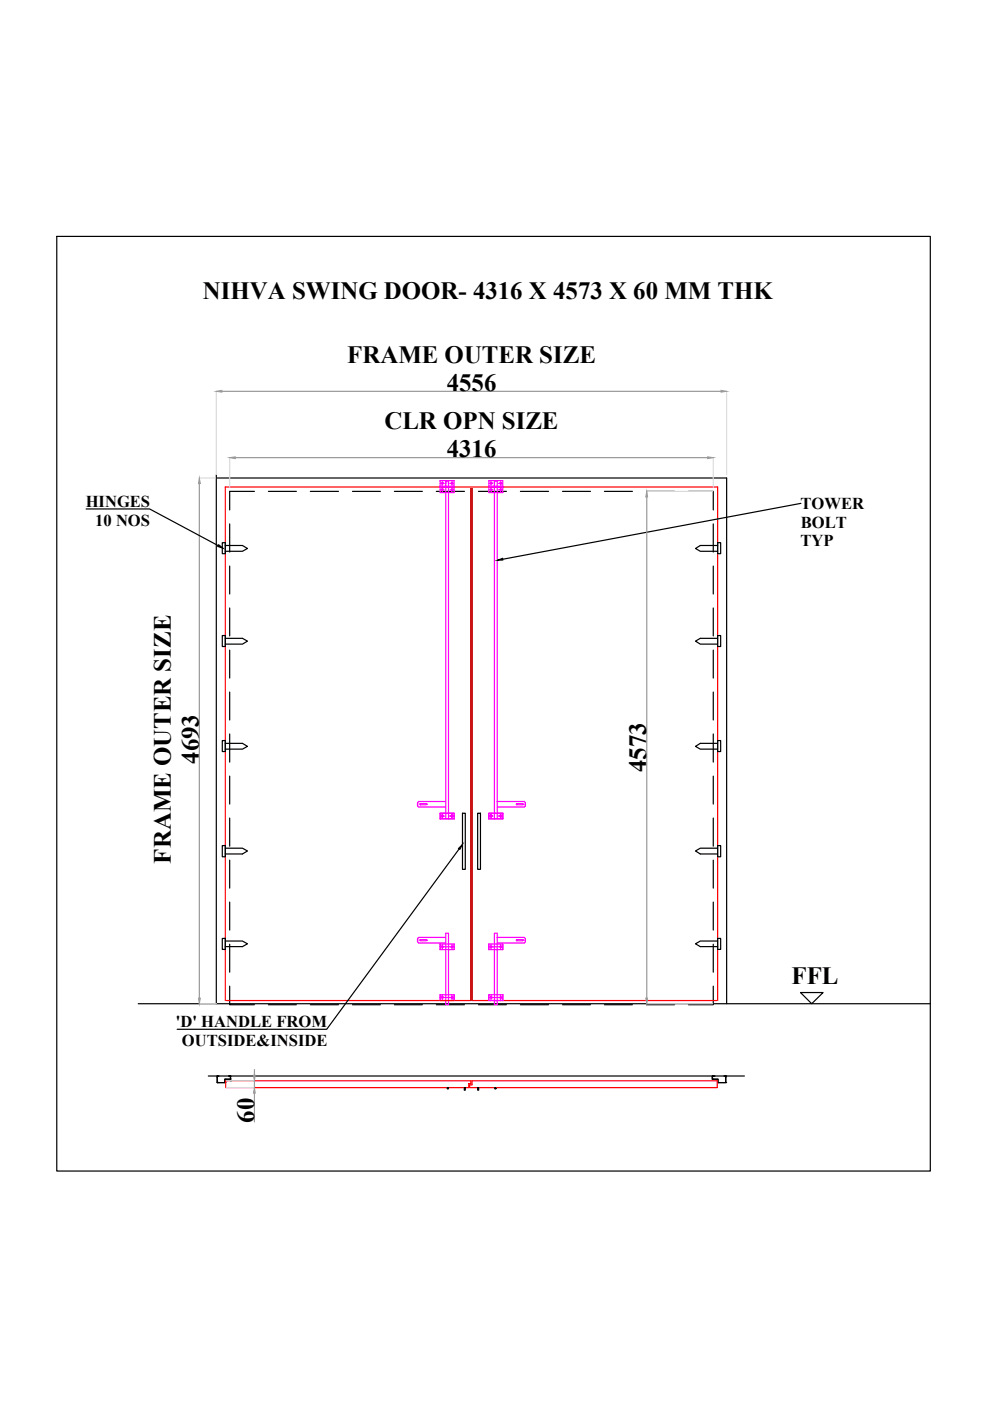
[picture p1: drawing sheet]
<svg xmlns="http://www.w3.org/2000/svg" width="210mm" height="297mm" viewBox="0 0 210 297" stroke-linecap="round" stroke-linejoin="round" font-family="sans-serif">
<!-- layer: 0 -->
<g fill="none" stroke="#000" stroke-width=".25">
<path d="M18.3 107.9h13.4l14.6 7.8M45.9 100.7v112.1M45.9 101.3h108.2v111.5M47.1 115.1h.7v2.3h-.7zM47.8 115.7h3.6l1.1 .6-1.1 .6h-3.6M48.7 111.1v6M53.9 104.2h-5.2v3.9M56.9 104.2h5.9M65.8 104.2h6M74.7 104.2h6M83.6 104.2h5.9M92.5 104.2h6"/>
<path d="M101.4 104.2h6M110.3 104.2h6M119.3 104.2h5.9M128.2 104.2h5.9M137.1 104.2h5.9M146 104.2h5.2v3.9M151.2 111.1v6M152.2 115.7h-3.7l-1 .6 1 .6h3.7M152.2 115.1h.6v2.3h-.6zM169.8 106.7l-63.2 11.9M47.1 134.7h.7v2.4h-.7zM47.8 135.3h3.6l1.1 .6-1.1 .7h-3.6"/>
<path d="M48.7 120v5.9M48.7 128.9v5.9M48.7 137.8v6M151.2 120v5.9M151.2 128.9v5.9M151.2 137.8v6M152.2 135.3h-3.7l-1 .6 1 .7h3.7M152.2 134.7h.6v2.4h-.6zM47.1 157h.7v2.3h-.7zM47.8 157.6h3.6l1.1 .6-1.1 .6h-3.6M48.7 146.7v6M48.7 155.6v6"/>
<path d="M151.2 146.7v6M151.2 155.6v6M152.2 157.6h-3.7l-1 .6 1 .6h3.7M152.2 157h.6v2.3h-.6zM47.1 179.3h.7v2.4h-.7zM47.8 179.8h3.6l1.1 .6-1.1 .7h-3.6M48.7 164.5v6M48.7 173.4v6M98.1 172.4h.6v11.9h-.6zM101.3 172.4h.6v11.9h-.6zM151.2 164.5v6M151.2 173.4v6"/>
<path d="M152.2 179.8h-3.7l-1 .6 1 .7h3.7M152.2 179.3h.6v2.4h-.6zM47.1 199h.7v2.3h-.7zM47.8 199.5h3.6l1.1 .6-1.1 .6h-3.6M48.7 182.4v5.9M48.7 191.3v5.9M97.3 180l-28 38.2h-31.7M151.2 182.4v5.9M151.2 191.3v5.9M152.2 199.5h-3.7l-1 .6 1 .6h3.7M152.2 199h.6v2.3h-.6zM48.7 209.1v3.9h5.2"/>
<path d="M48.7 200.2v5.9M56.9 213h5.9M65.8 213h6M74.7 213h6M83.6 213h5.9M92.5 213h6M101.4 213h6M110.3 213h6M119.3 213h5.9M128.2 213h5.9M137.1 213h5.9M151.2 209.1v3.9h-5.2"/>
<path d="M151.2 200.2v5.9M169.7 210.4h4.8l-2.4 2.4zM46 228.1v1.4M46.1 229.5h.1M46.1 228.1h.3zM46.1 228.2h.1M46.1 228.2v1.3M46.1 229.5h1.6M47.6 229.5h.1M47.7 228.8h1.2M47.7 229.5h.1M47.7 228.8v.7"/>
<path d="M47.7 228.9h.1M48.5 228.1h.1M48.8 228.8h.1M48.8 228.1h-.3h.4v.3v-.2M48.8 228.2h.1M48.9 229.2h.1M48.9 228.4v.4zM151 228.1v.7h1.2h-1.1v-.6M151.1 228.8h.1M151.1 228.1h.1M151.1 228.1h.3h-.3M151.1 228.2h.1"/>
<path d="M151.4 228.1h.1M152.2 228.9v.6M152.2 228.8v.7M152.2 229.5h.1M152.2 229.5h1.7M153.8 229.5h.1M153.8 228.2h.1M153.8 228.1h-.3h.4M153.9 229.5h.1M153.9 228.1h.1M153.9 228.1v1.4"/>
</g>
<path d="M99.8 103.5v108.6h-51.9M100.1 103.5v108.6h51.9M47.8 212.1v-108.8h104.4v108.8M47.9 229.2h51.9v.5h-.4v.9h-51.5zM100.1 229.2h52v1.4h-52.5v-.6h.5z" fill="none" stroke="#f00" stroke-width=".25"/>
<!-- layer: Layer3 -->
<g fill="none" stroke="#000" stroke-width=".25">
<path d="M12 50.1h185.2v198.2h-185.2zM99.8 103.5v108.6M100.1 103.5v108.6M29.3 212.8h167.9M44.2 228.1h113.6M47.9 229.2h.2M98.4 230.6h.3v.5h-.3zM101.3 230.6h.2v.5h-.2z"/>
<circle cx="94.9" cy="230.7" r=".15"/>
<circle cx="105" cy="230.7" r=".15"/>
</g>
<!-- layer: Layer1 -->
<g fill="none" stroke="#f0f" stroke-width=".25">
<path d="M93.3 101.9h3v1.2h-3zM93.3 103.3h3v1.1h-3zM93.4 103.8h.8M93.4 102.5h.8M93.8 102.1v.8M93.8 103.4v.8M94.5 102.6v-.6h.6v.6M94.5 102v71.6M95.1 102v71.6M95.4 103.8h.8M95.4 102.5h.8M95.8 102.1v.8"/>
<path d="M95.8 103.5v.7M103.6 101.9h3v1.2h-3zM103.6 103.3h3v1.1h-3zM103.7 103.8h.8M103.7 102.5h.8M104.1 102.1v.8M104.1 103.5v.7M104.8 102.6v-.6h.6v71.6M104.8 102v71.6M105.7 103.8h.8M105.7 102.5h.8M106.1 102.1v.8"/>
<path d="M106.1 103.4v.8M88.5 170.2v.7M89 170.5h.1M89.1 170.4l1.3 .1M89.1 170.4v.2M90.4 170.5h.1M90.4 170.5l-1.3 .1M93.3 172.4h3v1.2h-3zM93.4 173h.8M93.8 172.6v.8M94.5 169.9h-5.7l-.3 .3v.7l.3 .2h5.7M95.4 173h.8"/>
<path d="M95.8 172.6v.8M103.6 172.4h3v1.2h-3zM103.7 173h.8M104.1 172.6v.8M105.4 169.9h5.7l.3 .3v.7l-.3 .2h-5.7M105.7 173h.8M106.1 172.6v.8M109.5 170.5h.1M109.5 170.5l.1 .1M109.6 170.6h1.2M109.6 170.4h1.2M109.6 170.4l-.1 .1"/>
<path d="M110.8 170.4v.2M110.9 170.5h.1M111.4 170.2v.7M88.5 199v.7M89 199.3h.1M89.1 199.2h1.2v.2M89.1 199.5h1.2M89.1 199.2v.2M90.4 199.3h.1M94.5 197.9h.6v15.1h-.6zM94.5 198.8h-5.7l-.3 .2v.7l.3 .2h5.7M104.8 197.9h.6v15.1h-.6z"/>
<path d="M105.4 198.8h5.7l.3 .2v.7l-.3 .2h-5.7M109.5 199.3h.1M109.6 199.5h1.2M109.6 199.2h1.2M109.6 199.2v.2M110.8 199.2v.2M110.9 199.3h.1M111.4 199v.7M93.3 200.2h3v1.1h-3zM93.3 212.1v-1.2h3v1.2M93.3 211.5h3M93.3 200.7h3"/>
<path d="M93.8 200.2v1.1M93.8 210.9v1.2M95.8 200.2v1.1M95.8 210.9v1.2M103.6 210.9h3v1.2h-3zM103.6 211.5h3M103.6 200.2h3v1.1h-3zM103.6 200.7h3M104.1 200.2v1.1M104.1 210.9v1.2M106.1 200.2v1.1M106.1 210.9v1.2"/>
<circle cx="93.8" cy="103.8" r=".19"/>
<circle cx="93.8" cy="102.5" r=".19"/>
<circle cx="95.8" cy="102.5" r=".19"/>
<circle cx="95.8" cy="103.8" r=".19"/>
<circle cx="104.1" cy="102.5" r=".19"/>
<circle cx="104.1" cy="103.8" r=".19"/>
<circle cx="106.2" cy="102.5" r=".19"/>
<circle cx="106.2" cy="103.8" r=".19"/>
<circle cx="93.8" cy="173" r=".19"/>
<circle cx="95.8" cy="173" r=".19"/>
<circle cx="104.1" cy="173" r=".19"/>
<circle cx="106.2" cy="173" r=".19"/>
<circle cx="93.8" cy="211.5" r=".19"/>
<circle cx="93.8" cy="200.7" r=".19"/>
<circle cx="95.8" cy="211.5" r=".19"/>
<circle cx="95.8" cy="200.7" r=".19"/>
<circle cx="104.1" cy="211.5" r=".19"/>
<circle cx="104.1" cy="200.7" r=".19"/>
<circle cx="106.2" cy="200.7" r=".19"/>
<circle cx="106.2" cy="211.5" r=".19"/>
</g>
<!-- layer: Layer3 -->
<path d="M45.9 82.9v17.7M48.7 97v6.3M151.2 97v6.3M154.1 82.9v17.7M42.3 101.3h3.4M137.1 104.2h14M42.3 212.8h3.6M137.1 212.8h14M48 229.2h5.9M48 230.6h5.9" fill="none" stroke="#dbdbdb" stroke-width=".25"/>
<path d="M47 83h105.9M49.9 97h100.1M42.3 102.5v109.1M137.1 105.4v106.2M53.9 226.8v1.2M53.9 229.2v1.4M53.9 231.8v6.1" fill="none" stroke="#989898" stroke-width=".25"/>
<g fill="#989898" stroke="#989898" stroke-width=".21">
<path d="M48.7 97l1.2-.1v.3z"/>
<path d="M150 96.9l1.2 .1-1.2 .2z"/>
<path d="M45.9 83l1.1-.2v.3z"/>
<path d="M152.9 82.8l1.2 .2-1.2 .1z"/>
<path d="M42.3 101.3l.2 1.2h-.4z"/>
<path d="M42.1 211.6h.4l-.2 1.2z"/>
<path d="M137.1 104.2l.2 1.2h-.4z"/>
<path d="M136.9 211.6h.4l-.2 1.2z"/>
<path d="M53.7 228h.4l-.2 1.2z"/>
<path d="M53.9 230.6l.2 1.2h-.4z"/>
</g>
<!-- layer: 0 -->
<path d="M46.4 115.5l.9 .7-1.1-.3zM105.4 118.8l1.2-.4v.3zM97.2 179.9l.9-.9-.6 1.1z" fill="#000" stroke="#000" stroke-width=".21"/>
<g font-size="5.3">
<text x="43" y="63.3">NIHVA SWING DOOR- 4316 X 4573 X 60 MM THK</text>
<text x="73.6" y="76.9">FRAME OUTER SIZE</text>
<text x="94.7" y="82.8">4556</text>
<text x="81.5" y="91">CLR OPN SIZE</text>
<text x="94.7" y="96.9">4316</text>
<text x="42.2" y="162" transform="rotate(-90 42.2 162)">4693</text>
<text x="137" y="163.7" transform="rotate(-90 137 163.7)">4573</text>
<text x="36.3" y="183.1" transform="rotate(-90 36.3 183.1)">FRAME OUTER SIZE</text>
<text x="167.8" y="208.6">FFL</text>
<text x="53.9" y="238" transform="rotate(-90 53.9 238)">60</text>
</g>
<g font-size="3.5">
<text x="18.2" y="107.4">HINGES</text>
<text x="169.7" y="107.9">TOWER</text>
<text x="20.2" y="111.4">10 NOS</text>
<text x="169.8" y="111.9">BOLT</text>
<text x="169.7" y="115.9">TYP</text>
<text x="37.3" y="217.8">'D' HANDLE FROM</text>
<text x="38.6" y="221.7">OUTSIDE&amp;INSIDE</text>
</g>
</svg>
